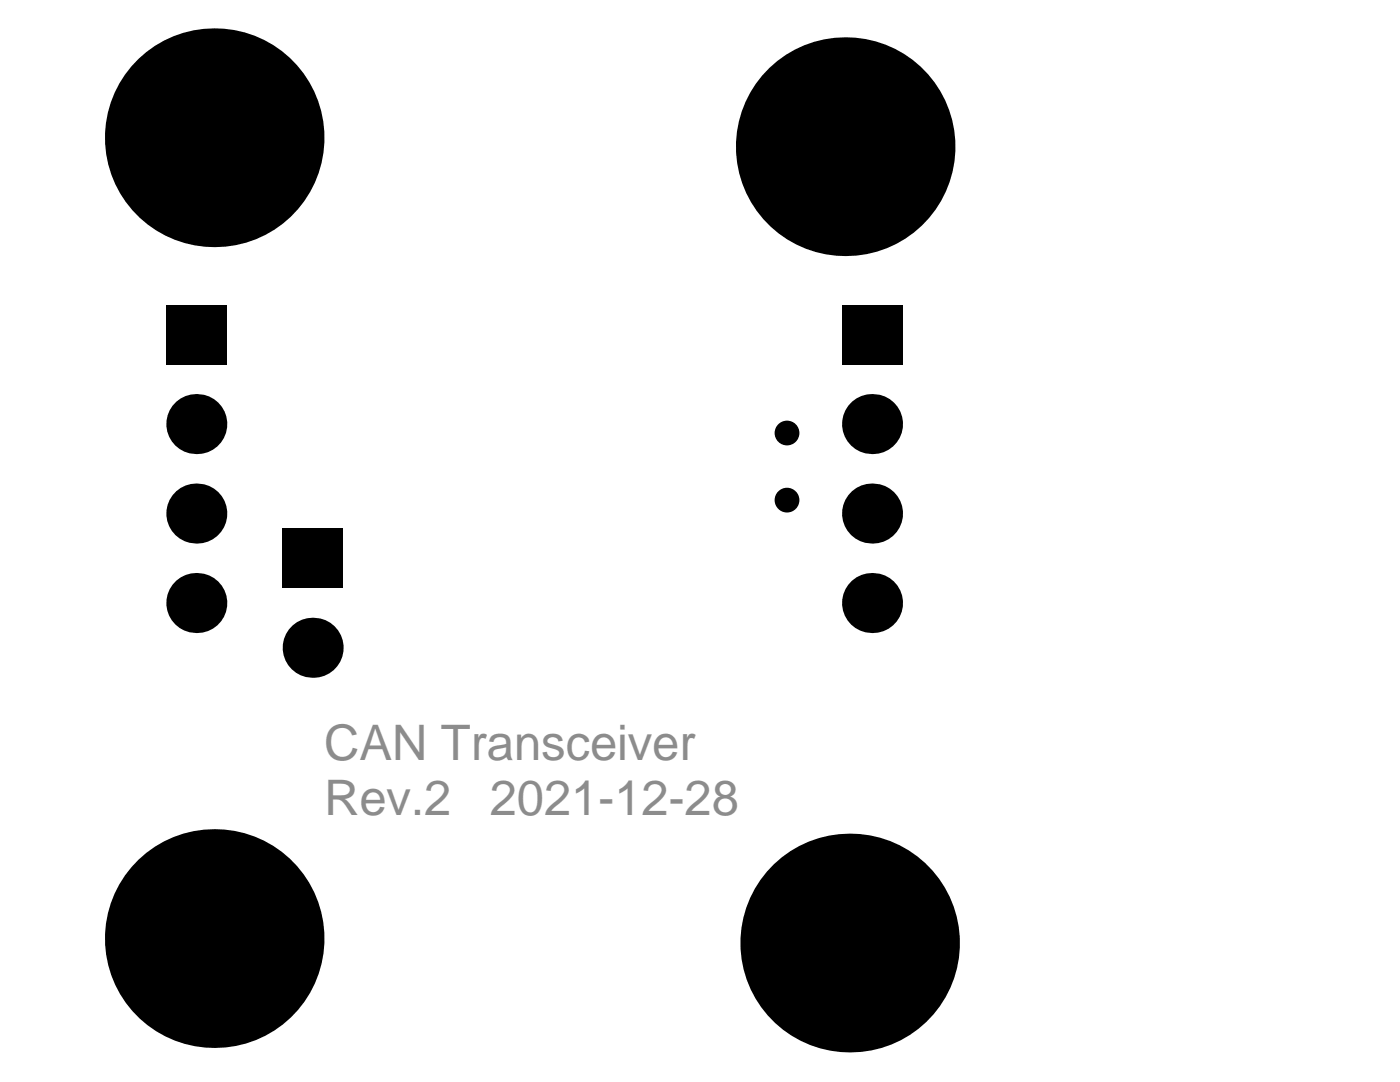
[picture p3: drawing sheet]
<svg xmlns="http://www.w3.org/2000/svg" width="279mm" height="216mm" viewBox="0 0 279 216" stroke-linecap="round" stroke-linejoin="round" font-family="sans-serif">
<g fill="#000">
<circle cx="42.8" cy="27.5" r="21.8"/>
<circle cx="168.7" cy="29.3" r="21.8"/>
<circle cx="39.2" cy="84.6" r="6"/>
<circle cx="157.1" cy="86.4" r="2.47"/>
<circle cx="157.1" cy="99.8" r="2.47"/>
<circle cx="174" cy="84.6" r="6"/>
<circle cx="39.2" cy="102.5" r="6"/>
<circle cx="174" cy="102.5" r="6"/>
<circle cx="39.2" cy="120.3" r="6"/>
<circle cx="62.4" cy="129.3" r="6"/>
<circle cx="174" cy="120.3" r="6"/>
<circle cx="42.8" cy="187.3" r="21.8"/>
<circle cx="169.6" cy="188.2" r="21.8"/>
</g>
<g fill="#000">
<path d="M33.2 60.8h12v11.9h-12z" fill-rule="evenodd"/>
<path d="M168 60.8h12v11.9h-12z" fill-rule="evenodd"/>
<path d="M56.4 105.4h12v12h-12z" fill-rule="evenodd"/>
</g>
<g font-size="9.8" fill="#8c8c8c">
<text x="64.7" y="151.7">CAN Transceiver</text>
<text x="64.7" y="162.6">Rev.2</text>
<text x="97.8" y="162.6">2021-12-28</text>
</g>
</svg>
